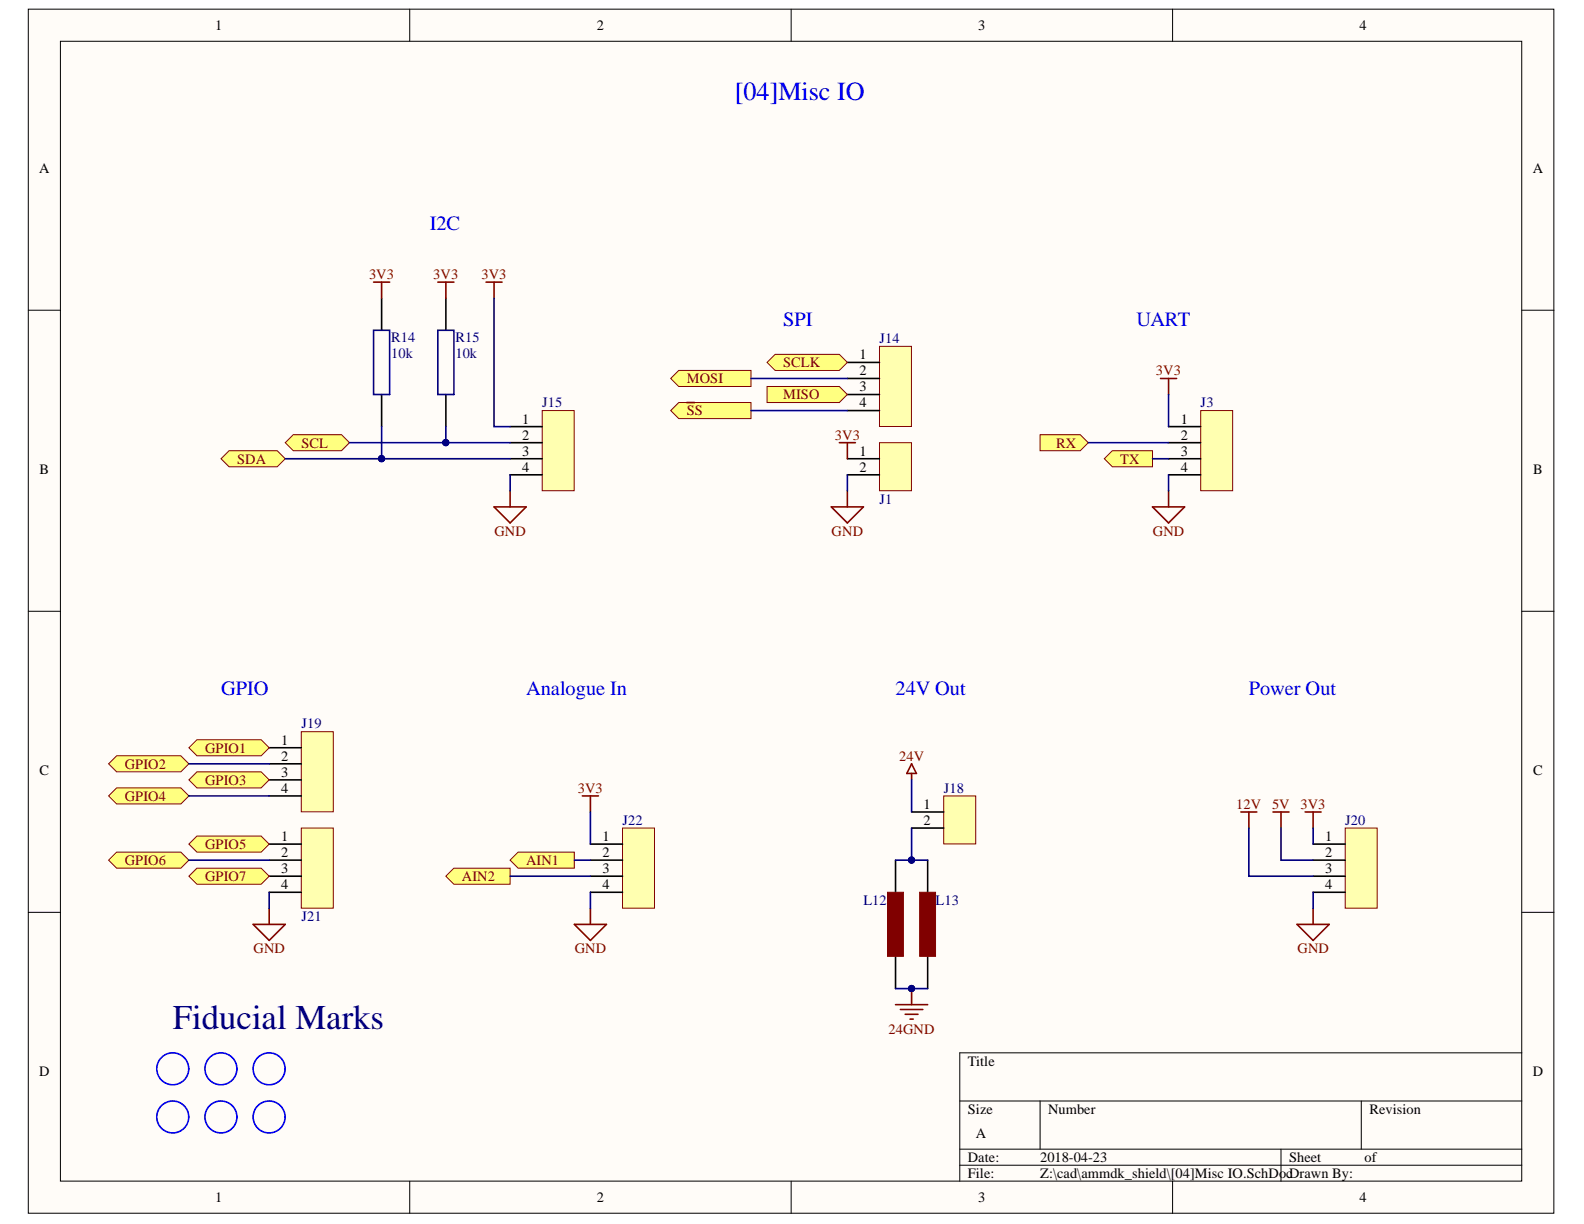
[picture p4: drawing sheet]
<svg xmlns="http://www.w3.org/2000/svg" width="279mm" height="216mm" viewBox="0 0 279 216" stroke-linecap="round" stroke-linejoin="round" font-family="sans-serif">
<g fill="#fffcf8" stroke="#000" stroke-width=".18">
<path d="M5 1.6h269.1v212.4h-269.1z"/>
<path d="M10.7 7.3h257.7v201h-257.7z"/>
</g>
<g fill="none" stroke="#000" stroke-width=".18">
<path d="M72.3 1.6v5.7M139.6 1.6v5.7M206.8 1.6v5.7M5 54.7h5.7M268.4 54.7h5.7M5 107.8h5.7M268.4 107.8h5.7M5 160.9h5.7M268.4 160.9h5.7M169.3 194.2h99.1M183.5 194.2v8.5M240.1 194.2v8.5"/>
<path d="M268.4 185.7h-99.1v22.7M72.3 208.4v5.6M139.6 208.4v5.6M169.3 202.7h99.1M169.3 205.5h99.1M206.8 208.4v5.6M226 202.7v5.7"/>
</g>
<path d="M95.6 72.4h5.7v14.2h-5.7z" fill="#ffffb0" stroke="#800000" stroke-width=".18"/>
<path d="M67.3 52.6v5.7M78.6 52.6v5.7M67.3 69.6v5.7M78.6 69.6v5.7M90 75.3h5.6M90 78.1h5.6M90 80.9h5.6M90 83.7h5.6" fill="none" stroke="#000" stroke-width=".28"/>
<path d="M65.9 49.8h2.8M67.3 49.8v2.8M77.2 49.8h2.9M78.6 49.8v2.8M85.7 49.8h2.9M87.1 49.8v2.8M87.1 89.4h5.7l-2.8 2.8zM90 86.6v2.8" fill="none" stroke="#800000" stroke-width=".28"/>
<path d="M65.9 58.3h2.8v11.3h-2.8zM77.2 58.3h2.9v11.3h-2.9z" fill="none" stroke="#11037f" stroke-width=".28"/>
<path d="M53.1 129.1h5.7v14.1h-5.7z" fill="#ffffb0" stroke="#800000" stroke-width=".18"/>
<path d="M47.5 131.9h5.6M47.5 134.7h5.6M47.5 137.6h5.6M47.5 140.4h5.6" fill="none" stroke="#000" stroke-width=".28"/>
<path d="M44.7 163.1h5.6l-2.8 2.8zM47.5 160.2v2.9" fill="none" stroke="#800000" stroke-width=".28"/>
<path d="M109.8 146.1h5.6v14.1h-5.6z" fill="#ffffb0" stroke="#800000" stroke-width=".18"/>
<path d="M104.1 148.9h5.7M104.1 151.7h5.7M104.1 154.6h5.7M104.1 157.4h5.7" fill="none" stroke="#000" stroke-width=".28"/>
<path d="M102.7 140.4h2.9M104.1 140.4v2.8M101.3 163.1h5.7l-2.9 2.8zM104.1 160.2v2.9" fill="none" stroke="#800000" stroke-width=".28"/>
<g fill="#ffff80" stroke="#800000" stroke-width=".18">
<path d="M39 80.9l1.4-1.4h8.5l1.4 1.4-1.4 1.4h-8.5z" fill-rule="evenodd"/>
<path d="M50.3 78.1l1.4-1.4h8.5l1.4 1.4-1.4 1.4h-8.5z" fill-rule="evenodd"/>
<path d="M90 151.7l1.4-1.4h9.9v2.8h-9.9z" fill-rule="evenodd"/>
<path d="M78.6 154.6l1.5-1.5h9.9v2.9h-9.9z" fill-rule="evenodd"/>
<path d="M33.3 131.9l1.4-1.4h11.4l1.4 1.4-1.4 1.4h-11.4z" fill-rule="evenodd"/>
<path d="M19.2 134.7l1.4-1.4h11.3l1.4 1.4-1.4 1.4h-11.3z" fill-rule="evenodd"/>
<path d="M33.3 137.6l1.4-1.5h11.4l1.4 1.5-1.4 1.4h-11.4z" fill-rule="evenodd"/>
</g>
<path d="M53.1 146.1h5.7v14.1h-5.7z" fill="#ffffb0" stroke="#800000" stroke-width=".18"/>
<path d="M47.5 148.9h5.6M47.5 151.7h5.6M47.5 154.6h5.6M47.5 157.4h5.6" fill="none" stroke="#000" stroke-width=".28"/>
<g fill="#ffff80" stroke="#800000" stroke-width=".18">
<path d="M19.2 140.4l1.4-1.4h11.3l1.4 1.4-1.4 1.4h-11.3z" fill-rule="evenodd"/>
<path d="M33.3 148.9l1.4-1.4h11.4l1.4 1.4-1.4 1.4h-11.4z" fill-rule="evenodd"/>
<path d="M19.2 151.7l1.4-1.4h11.3l1.4 1.4-1.4 1.4h-11.3z" fill-rule="evenodd"/>
<path d="M33.3 154.6l1.4-1.5h11.4l1.4 1.5-1.4 1.4h-11.4z" fill-rule="evenodd"/>
</g>
<path d="M155.1 61.1h5.7v14.1h-5.7z" fill="#ffffb0" stroke="#800000" stroke-width=".18"/>
<path d="M149.5 63.9h5.6M149.5 66.8h5.6M149.5 69.6h5.6M149.5 72.4h5.6" fill="none" stroke="#000" stroke-width=".28"/>
<path d="M155.1 78.1h5.7v8.5h-5.7z" fill="#ffffb0" stroke="#800000" stroke-width=".18"/>
<path d="M149.5 80.9h5.6M149.5 83.7h5.6" fill="none" stroke="#000" stroke-width=".28"/>
<g fill="#ffff80" stroke="#800000" stroke-width=".18">
<path d="M135.3 63.9l1.4-1.4h11.3l1.5 1.4-1.5 1.4h-11.3z" fill-rule="evenodd"/>
<path d="M118.3 66.8l1.4-1.5h12.8v2.9h-12.8z" fill-rule="evenodd"/>
<path d="M135.3 68.2h12.7l1.5 1.4-1.5 1.4h-12.7z" fill-rule="evenodd"/>
<path d="M118.3 72.4l1.4-1.4h12.8v2.8h-12.8z" fill-rule="evenodd"/>
</g>
<path d="M121.1 71h1.5M148 78.1h2.9M149.5 78.1v2.8M146.6 89.4h5.7l-2.8 2.8zM149.5 86.6v2.8" fill="none" stroke="#800000" stroke-width=".28"/>
<path d="M211.8 72.4h5.6v14.2h-5.6z" fill="#ffffb0" stroke="#800000" stroke-width=".18"/>
<path d="M206.1 75.3h5.7M206.1 78.1h5.7M206.1 80.9h5.7M206.1 83.7h5.7" fill="none" stroke="#000" stroke-width=".28"/>
<path d="M204.7 66.8h2.8M206.1 66.8v2.8M203.3 89.4h5.7l-2.9 2.8zM206.1 86.6v2.8" fill="none" stroke="#800000" stroke-width=".28"/>
<g fill="#ffff80" stroke="#800000" stroke-width=".18">
<path d="M183.5 76.7h7l1.5 1.4-1.5 1.4h-7z" fill-rule="evenodd"/>
<path d="M194.8 80.9l1.4-1.4h7.1v2.8h-7.1z" fill-rule="evenodd"/>
</g>
<path d="M237.3 146.1h5.6v14.1h-5.6z" fill="#ffffb0" stroke="#800000" stroke-width=".18"/>
<path d="M231.6 148.9h5.7M231.6 151.7h5.7M231.6 154.6h5.7M231.6 157.4h5.7" fill="none" stroke="#000" stroke-width=".28"/>
<path d="M218.9 143.2h2.8M220.3 143.2v2.9M224.5 143.2h2.9M226 143.2v2.9M230.2 143.2h2.8M231.6 143.2v2.9M228.8 163.1h5.7l-2.9 2.8zM231.6 160.2v2.9" fill="none" stroke="#800000" stroke-width=".28"/>
<path d="M166.5 140.4h5.6v8.5h-5.6z" fill="#ffffb0" stroke="#800000" stroke-width=".18"/>
<path d="M158 151.7v5.7M160.8 143.2h5.7M160.8 146.1h5.7M163.6 151.7v5.7M158 168.7v5.7M163.6 168.7v5.7" fill="none" stroke="#000" stroke-width=".28"/>
<path d="M160.8 134.7l.8 1.7h-1.7zM160.8 136.4v1.2M158 177.2h5.6M158.8 178.1h4M159.7 178.9h2.2M160.5 179.8h.6M160.8 174.4v2.8" fill="none" stroke="#800000" stroke-width=".28"/>
<g fill="#000080" stroke="#000080" stroke-width=".18">
<circle cx="160.8" cy="174.4" r=".55"/>
<circle cx="67.3" cy="80.9" r=".55"/>
<circle cx="78.6" cy="78.1" r=".55"/>
<circle cx="160.8" cy="151.7" r=".55"/>
</g>
<g fill="#800000" stroke="#800000" stroke-width=".18">
<path d="M156.5 157.4h2.9v11.3h-2.9z"/>
<path d="M162.2 157.4h2.8v11.3h-2.8z"/>
</g>
<g fill="none" stroke="#00f" stroke-width=".28">
<circle cx="30.5" cy="188.5" r="2.82"/>
<circle cx="30.5" cy="197" r="2.82"/>
<circle cx="39" cy="188.5" r="2.82"/>
<circle cx="39" cy="197" r="2.82"/>
<circle cx="47.5" cy="188.5" r="2.82"/>
<circle cx="47.5" cy="197" r="2.82"/>
</g>
<g fill="none" stroke="#000080" stroke-width=".28">
<path d="M87.1 52.6v22.7h2.9M61.6 78.1h28.4M67.3 75.3v5.6M78.6 75.3v2.8M132.5 66.8h17M132.5 72.4h17M192 78.1h14.1M206.1 69.6v5.7M50.3 80.9h39.7M90 83.7v2.9M149.5 83.7v2.9M203.3 80.9h2.8"/>
<path d="M206.1 83.7v2.9M33.3 134.7h14.2M160.8 137.6v5.6M33.3 151.7h14.2M33.3 140.4h14.2M47.5 157.4v2.8M90 154.6h14.1M101.3 151.7h2.8M104.1 143.2v5.7M104.1 157.4v2.8M158 151.7h5.6M160.8 146.1v5.6"/>
<path d="M220.3 146.1v8.5h11.3M226 146.1v5.6h5.6M231.6 146.1v2.8M231.6 157.4v2.8M158 174.4h5.6"/>
</g>
<text font-size="6.1" fill="#000080" x="30.5" y="181.6">Fiducial Marks</text>
<text font-size="4.6" fill="#00f" x="129.6" y="17.6">[04]Misc IO</text>
<g font-size="3.6" fill="#00f">
<text x="75.8" y="40.5">I2C</text>
<text x="138.1" y="57.5">SPI</text>
<text x="200.4" y="57.5">UART</text>
<text x="39" y="122.6">GPIO</text>
<text x="92.8" y="122.6">Analogue In</text>
<text x="158" y="122.6">24V Out</text>
<text x="220.3" y="122.6">Power Out</text>
</g>
<g font-size="2.5">
<text x="38" y="5.3">1</text>
<text x="105.3" y="5.3">2</text>
<text x="172.6" y="5.3">3</text>
<text x="239.8" y="5.3">4</text>
<text x="6.9" y="30.4">A</text>
<text x="270.4" y="30.4">A</text>
<text x="151.6" y="63.4">1</text>
<text x="151.6" y="66.2">2</text>
<text x="151.6" y="69">3</text>
<text x="151.6" y="71.9">4</text>
<text x="92.1" y="74.7">1</text>
<text x="92.1" y="77.5">2</text>
<text x="208.3" y="74.7">1</text>
<text x="208.3" y="77.5">2</text>
<text x="7" y="83.5">B</text>
<text x="92.1" y="80.4">3</text>
<text x="92.1" y="83.2">4</text>
<text x="151.6" y="80.4">1</text>
<text x="151.6" y="83.2">2</text>
<text x="208.3" y="80.4">3</text>
<text x="208.3" y="83.2">4</text>
<text x="270.4" y="83.5">B</text>
<text x="49.6" y="131.3">1</text>
<text x="7" y="136.7">C</text>
<text x="49.6" y="134.2">2</text>
<text x="49.6" y="137">3</text>
<text x="270.4" y="136.7">C</text>
<text x="49.6" y="139.8">4</text>
<text x="162.9" y="142.7">1</text>
<text x="49.6" y="148.3">1</text>
<text x="106.2" y="148.3">1</text>
<text x="162.9" y="145.5">2</text>
<text x="233.7" y="148.3">1</text>
<text x="49.6" y="151.2">2</text>
<text x="49.6" y="154">3</text>
<text x="106.2" y="151.2">2</text>
<text x="106.2" y="154">3</text>
<text x="233.7" y="151.2">2</text>
<text x="233.7" y="154">3</text>
<text x="49.6" y="156.8">4</text>
<text x="106.2" y="156.8">4</text>
<text x="233.7" y="156.8">4</text>
<text x="6.9" y="189.8">D</text>
<text x="170.7" y="188">Title</text>
<text x="270.4" y="189.8">D</text>
<text x="170.7" y="196.5">Size</text>
<text x="184.9" y="196.5">Number</text>
<text x="241.5" y="196.5">Revision</text>
<text x="172.1" y="200.7">A</text>
<text x="170.7" y="205">Date:</text>
<text x="170.7" y="207.8">File:</text>
<text x="183.5" y="205">2018-04-23</text>
<text x="183.5" y="207.8">Z:\cad\ammdk_shield\[04]Misc IO.SchDocDrawn By:</text>
<text x="227.4" y="205">Sheet</text>
<text x="240.7" y="205">of</text>
<text x="38" y="212">1</text>
<text x="105.3" y="212">2</text>
<text x="172.6" y="212">3</text>
<text x="239.8" y="212">4</text>
</g>
<g font-size="2.5" fill="#800000">
<text x="65.1" y="49.2">3V3</text>
<text x="76.4" y="49.2">3V3</text>
<text x="84.9" y="49.2">3V3</text>
<text x="138.1" y="64.8">SCLK</text>
<text x="121.1" y="67.6">MOSI</text>
<text x="138.1" y="70.4">MISO</text>
<text x="203.9" y="66.2">3V3</text>
<text x="121.1" y="73.3">SS</text>
<text x="147.3" y="77.5">3V3</text>
<text x="41.8" y="81.8">SDA</text>
<text x="53.2" y="78.9">SCL</text>
<text x="186.3" y="78.9">RX</text>
<text x="197.6" y="81.8">TX</text>
<text x="87.2" y="94.5">GND</text>
<text x="146.7" y="94.5">GND</text>
<text x="203.4" y="94.5">GND</text>
<text x="22" y="135.6">GPIO2</text>
<text x="36.2" y="132.8">GPIO1</text>
<text x="158.6" y="134.2">24V</text>
<text x="22" y="141.3">GPIO4</text>
<text x="36.2" y="138.4">GPIO3</text>
<text x="101.9" y="139.8">3V3</text>
<text x="218.1" y="142.7">12V</text>
<text x="224.4" y="142.7">5V</text>
<text x="229.4" y="142.7">3V3</text>
<text x="36.2" y="149.8">GPIO5</text>
<text x="22" y="152.6">GPIO6</text>
<text x="36.2" y="155.4">GPIO7</text>
<text x="81.5" y="155.4">AIN2</text>
<text x="92.8" y="152.6">AIN1</text>
<text x="44.7" y="168.2">GND</text>
<text x="101.4" y="168.2">GND</text>
<text x="228.9" y="168.2">GND</text>
<text x="156.7" y="182.3">24GND</text>
</g>
<g font-size="2.5" fill="#000080">
<text x="69" y="60.2">R14</text>
<text x="69" y="63.1">10k</text>
<text x="80.4" y="60.2">R15</text>
<text x="80.4" y="63.1">10k</text>
<text x="155.1" y="60.5">J14</text>
<text x="95.6" y="71.9">J15</text>
<text x="211.8" y="71.9">J3</text>
<text x="155.1" y="88.9">J1</text>
<text x="53.2" y="128.5">J19</text>
<text x="166.5" y="139.8">J18</text>
<text x="109.8" y="145.5">J22</text>
<text x="237.3" y="145.5">J20</text>
<text x="152.3" y="159.7">L12</text>
<text x="165" y="159.7">L13</text>
<text x="53.2" y="162.5">J21</text>
</g>
</svg>
